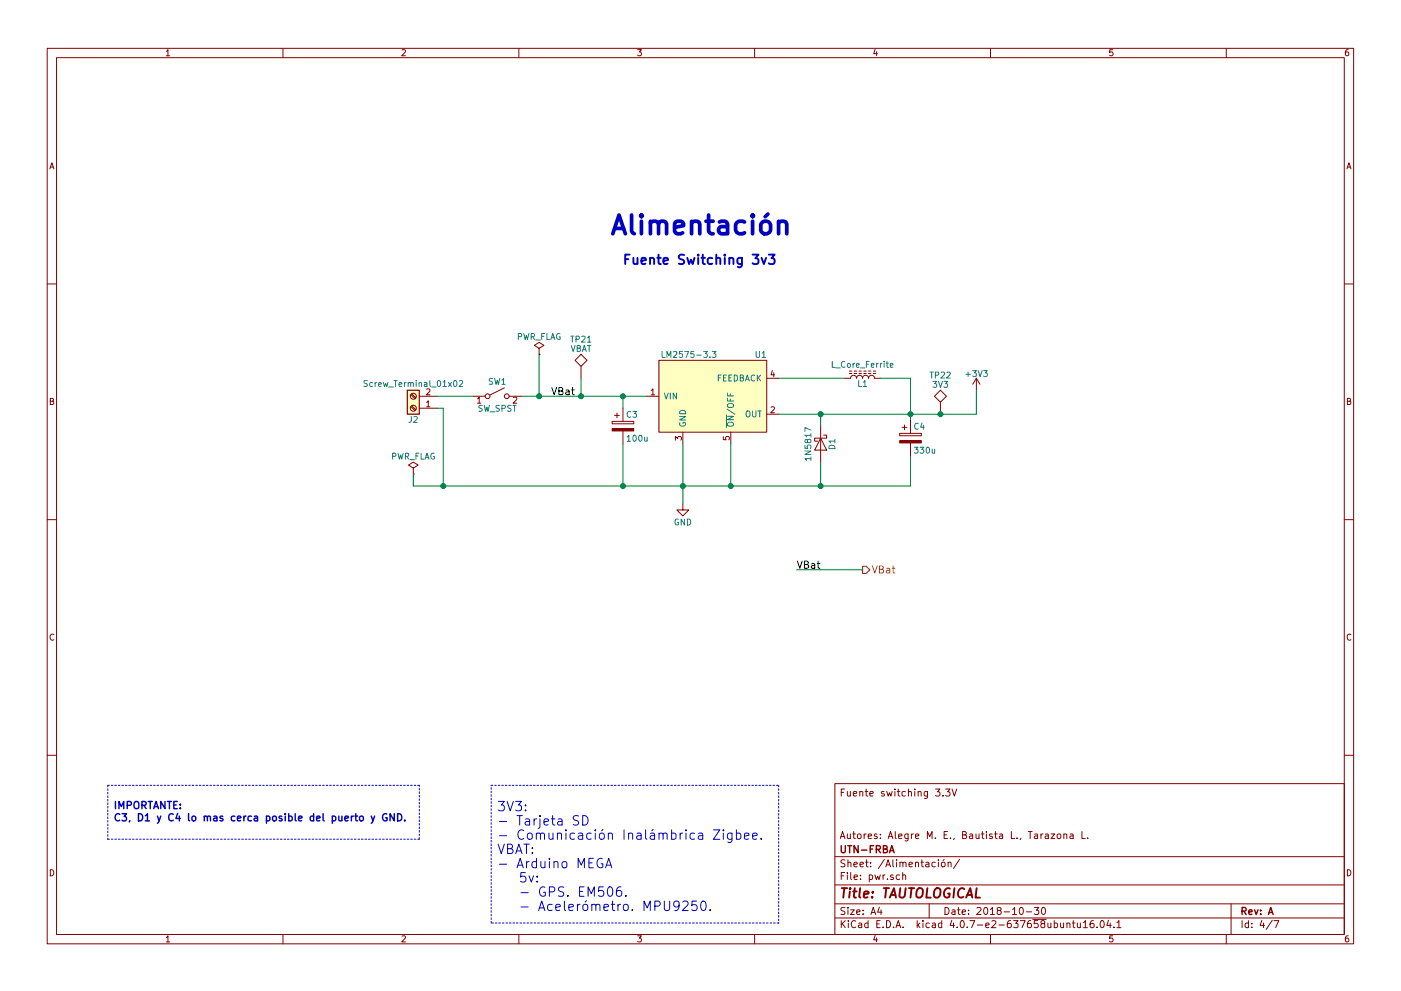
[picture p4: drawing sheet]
EESchema Schematic File Version 2
LIBS:power
LIBS:device
LIBS:switches
LIBS:relays
LIBS:motors
LIBS:transistors
LIBS:conn
LIBS:linear
LIBS:regul
LIBS:74xx
LIBS:cmos4000
LIBS:adc-dac
LIBS:memory
LIBS:xilinx
LIBS:microcontrollers
LIBS:dsp
LIBS:microchip
LIBS:analog_switches
LIBS:motorola
LIBS:texas
LIBS:intel
LIBS:audio
LIBS:interface
LIBS:digital-audio
LIBS:philips
LIBS:display
LIBS:cypress
LIBS:siliconi
LIBS:opto
LIBS:atmel
LIBS:contrib
LIBS:valves
LIBS:arduino
LIBS:acc_mpu9250_board
LIBS:gps_em506
LIBS:aic1117
LIBS:lm2575
LIBS:lm2940
LIBS:dk_RF-Transceiver-Modules
LIBS:pbase-ino-cache
EELAYER 25 0
EELAYER END
$Descr A4 11693 8268
encoding utf-8
Sheet 4 7
Title "TAUTOLOGICAL"
Date "2018-10-30"
Rev "A"
Comp "UTN-FRBA"
Comment1 "Autores: Alegre M. E., Bautista L., Tarazona L."
Comment2 ""
Comment3 ""
Comment4 "Fuente switching 3.3V"
$EndDescr
Text Notes 5100 1950 0    157  ~ 31
Alimentación\n
$Comp
L +3V3 #PWR06
U 1 1
P 8150 3250
F 0 "#PWR06" H 8150 3100 50  0001 C CNN
F 1 "+3V3" H 8150 3390 50  0000 C CNN
F 2 "" H 8150 3250 50  0001 C CNN
F 3 "" H 8150 3250 50  0001 C CNN
	1    8150 3250
	1    0    0    -1  
$EndComp
$Comp
L PWR_FLAG #FLG07
U 1 1
P 4500 2950
F 0 "#FLG07" H 4500 3025 50  0001 C CNN
F 1 "PWR_FLAG" H 4500 3100 50  0000 C CNN
F 2 "" H 4500 2950 50  0001 C CNN
F 3 "" H 4500 2950 50  0001 C CNN
	1    4500 2950
	1    0    0    -1  
$EndComp
$Comp
L PWR_FLAG #FLG08
U 1 1
P 3450 3950
F 0 "#FLG08" H 3450 4025 50  0001 C CNN
F 1 "PWR_FLAG" H 3450 4100 50  0000 C CNN
F 2 "" H 3450 3950 50  0001 C CNN
F 3 "" H 3450 3950 50  0001 C CNN
	1    3450 3950
	1    0    0    -1  
$EndComp
$Comp
L TEST TP21
U 1 1
P 4850 3150
F 0 "TP21" H 4850 3450 50  0000 C BNN
F 1 "VBAT" H 4850 3400 50  0000 C CNN
F 2 "footprints:TestPoint_THTPad_D1.5mm_Drill0.7mm" H 4850 3150 50  0001 C CNN
F 3 "" H 4850 3150 50  0001 C CNN
	1    4850 3150
	1    0    0    -1  
$EndComp
$Comp
L TEST TP22
U 1 1
P 7850 3450
F 0 "TP22" H 7850 3750 50  0000 C BNN
F 1 "3V3" H 7850 3700 50  0000 C CNN
F 2 "footprints:TestPoint_THTPad_D1.5mm_Drill0.7mm" H 7850 3450 50  0001 C CNN
F 3 "" H 7850 3450 50  0001 C CNN
	1    7850 3450
	1    0    0    -1  
$EndComp
$Comp
L Screw_Terminal_01x02 J2
U 1 1
P 3450 3400
F 0 "J2" H 3450 3500 50  0000 C CNN
F 1 "Screw_Terminal_01x02" H 3450 3200 50  0000 C CNN
F 2 "footprints:TerminalBlock_bornier-2_P5.08mm" H 3450 3400 50  0001 C CNN
F 3 "" H 3450 3400 50  0001 C CNN
	1    3450 3400
	-1   0    0    1   
$EndComp
$Comp
L LM2575-3.3 U1
U 1 1
P 5950 3300
F 0 "U1" H 6350 3650 50  0000 C CNN
F 1 "LM2575-3.3" H 5750 3650 50  0000 C CNN
F 2 "TO_SOT_Packages_SMD:TO-263-5_TabPin3" H 5950 3300 50  0001 C CNN
F 3 "" H 5950 3300 50  0001 C CNN
	1    5950 3300
	1    0    0    -1  
$EndComp
$Comp
L CP C3
U 1 1
P 5200 3550
F 0 "C3" H 5225 3650 50  0000 L CNN
F 1 "100u" H 5225 3450 50  0000 L CNN
F 2 "Capacitors_SMD:CP_Elec_6.3x5.3" H 5238 3400 50  0001 C CNN
F 3 "" H 5200 3550 50  0001 C CNN
	1    5200 3550
	1    0    0    -1  
$EndComp
$Comp
L D_Schottky D1
U 1 1
P 6850 3700
F 0 "D1" H 6850 3800 50  0000 C CNN
F 1 "1N5817" H 6850 3600 50  0000 C CNN
F 2 "Diodes_THT:D_DO-41_SOD81_P7.62mm_Horizontal" H 6850 3700 50  0001 C CNN
F 3 "" H 6850 3700 50  0001 C CNN
	1    6850 3700
	0    1    1    0   
$EndComp
$Comp
L L_Core_Ferrite L1
U 1 1
P 7200 3150
F 0 "L1" V 7150 3150 50  0000 C CNN
F 1 "L_Core_Ferrite" V 7310 3150 50  0000 C CNN
F 2 "footprints:Choke_PK0810" H 7200 3150 50  0001 C CNN
F 3 "" H 7200 3150 50  0001 C CNN
	1    7200 3150
	0    -1   -1   0   
$EndComp
$Comp
L CP C4
U 1 1
P 7600 3650
F 0 "C4" H 7625 3750 50  0000 L CNN
F 1 "330u" H 7625 3550 50  0000 L CNN
F 2 "Capacitors_SMD:CP_Elec_10x10.5" H 7638 3500 50  0001 C CNN
F 3 "" H 7600 3650 50  0001 C CNN
	1    7600 3650
	1    0    0    -1  
$EndComp
Text Label 4600 3300 0    60   ~ 0
VBat
Text HLabel 7200 4750 2    60   Output ~ 0
VBat
Text Label 6650 4750 0    60   ~ 0
VBat
Text Notes 950  6850 0    60   ~ 12
IMPORTANTE:\nC3, D1 y C4 lo mas cerca posible del puerto y GND.
$Comp
L GND #PWR09
U 1 1
P 5700 4200
F 0 "#PWR09" H 5700 3950 50  0001 C CNN
F 1 "GND" H 5700 4050 50  0000 C CNN
F 2 "" H 5700 4200 50  0001 C CNN
F 3 "" H 5700 4200 50  0001 C CNN
	1    5700 4200
	1    0    0    -1  
$EndComp
Wire Wire Line
	6500 3150 7050 3150
Wire Wire Line
	7350 3150 7600 3150
Wire Wire Line
	6500 3450 8150 3450
Wire Wire Line
	6850 3450 6850 3550
Connection ~ 6850 3450
Wire Wire Line
	7600 3150 7600 3500
Connection ~ 7600 3450
Wire Wire Line
	7600 4050 7600 3800
Wire Wire Line
	3450 4050 7600 4050
Wire Wire Line
	6100 4050 6100 3700
Wire Wire Line
	6850 3850 6850 4050
Connection ~ 6850 4050
Wire Wire Line
	5700 3700 5700 4200
Connection ~ 6100 4050
Wire Wire Line
	5200 4050 5200 3700
Connection ~ 5700 4050
Wire Wire Line
	5200 3300 5200 3400
Connection ~ 5200 4050
Wire Wire Line
	8150 3450 8150 3250
Wire Wire Line
	3450 3950 3450 4050
Wire Wire Line
	4500 2950 4500 3300
Wire Wire Line
	4850 3300 4850 3150
Wire Wire Line
	6650 4750 7200 4750
Connection ~ 7850 3450
Wire Wire Line
	4350 3300 5400 3300
Connection ~ 5200 3300
Connection ~ 4850 3300
Connection ~ 4500 3300
Wire Wire Line
	3650 3300 3950 3300
Wire Wire Line
	3650 3400 3700 3400
Wire Wire Line
	3700 3400 3700 4050
Connection ~ 3700 4050
$Comp
L SW_SPST SW1
U 1 1
P 4150 3300
F 0 "SW1" H 4150 3425 50  0000 C CNN
F 1 "SW_SPST" H 4150 3200 50  0000 C CNN
F 2 "footprints:TerminalBlock_bornier-2_P5.08mm" H 4150 3300 50  0001 C CNN
F 3 "" H 4150 3300 50  0001 C CNN
	1    4150 3300
	1    0    0    -1  
$EndComp
Text Notes 5200 2200 0    79   ~ 16
Fuente Switching 3v3
Wire Notes Line
	900  6550 900  7000
Wire Notes Line
	900  7000 3500 7000
Wire Notes Line
	3500 7000 3500 6550
Wire Notes Line
	3500 6550 900  6550
Text Notes 4150 7600 0    79   ~ 0
3V3:\n- Tarjeta SD\n- Comunicación Inalámbrica Zigbee.\nVBAT:\n- Arduino MEGA\n			5v:\n			- GPS. EM506.\n			- Acelerómetro. MPU9250.
Wire Notes Line
	4100 6550 6500 6550
Wire Notes Line
	6500 6550 6500 7700
Wire Notes Line
	6500 7700 4100 7700
Wire Notes Line
	4100 7700 4100 6550
$EndSCHEMATC
